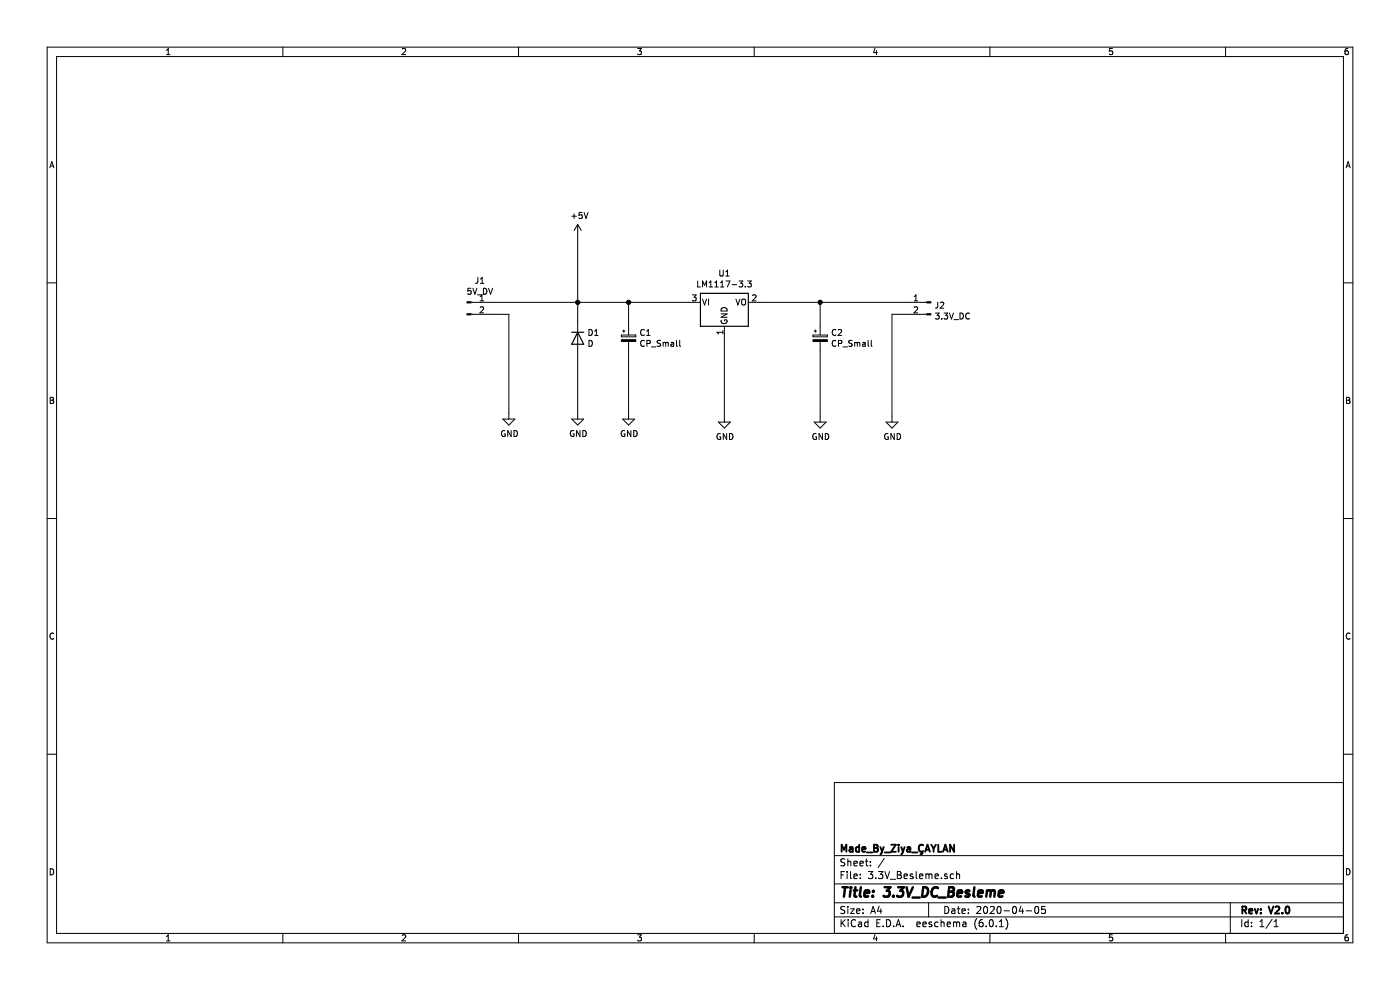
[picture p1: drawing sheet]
EESchema Schematic File Version 4
EELAYER 30 0
EELAYER END
$Descr A4 11693 8268
encoding utf-8
Sheet 1 1
Title "3.3V_DC_Besleme"
Date "2020-04-05"
Rev "V2.0"
Comp "Made_By_Ziya_ÇAYLAN"
Comment1 ""
Comment2 ""
Comment3 ""
Comment4 ""
$EndDescr
$Comp
L Regulator_Linear:LM1117-3.3 U1
U 1 1
P 6050 2525
F 0 "U1" H 6050 2767 50  0000 C CNN
F 1 "LM1117-3.3" H 6050 2676 50  0000 C CNN
F 2 "TO_SOT_Packages_SMD:TO-252-2" H 6050 2525 50  0001 C CNN
F 3 "http://www.ti.com/lit/ds/symlink/lm1117.pdf" H 6050 2525 50  0001 C CNN
	1    6050 2525
	1    0    0    -1  
$EndComp
$Comp
L Device:CP_Small C1
U 1 1
P 5250 2825
F 0 "C1" H 5338 2871 50  0000 L CNN
F 1 "CP_Small" H 5338 2780 50  0000 L CNN
F 2 "Capacitors_SMD:CP_Elec_8x6.5" H 5250 2825 50  0001 C CNN
F 3 "~" H 5250 2825 50  0001 C CNN
	1    5250 2825
	1    0    0    -1  
$EndComp
$Comp
L Device:CP_Small C2
U 1 1
P 6850 2825
F 0 "C2" H 6938 2871 50  0000 L CNN
F 1 "CP_Small" H 6938 2780 50  0000 L CNN
F 2 "Capacitors_SMD:CP_Elec_8x6.5" H 6850 2825 50  0001 C CNN
F 3 "~" H 6850 2825 50  0001 C CNN
	1    6850 2825
	1    0    0    -1  
$EndComp
$Comp
L Device:D D1
U 1 1
P 4825 2825
F 0 "D1" V 4779 2904 50  0000 L CNN
F 1 "D" V 4870 2904 50  0000 L CNN
F 2 "Diodes_SMD:D_2114" H 4825 2825 50  0001 C CNN
F 3 "~" H 4825 2825 50  0001 C CNN
	1    4825 2825
	0    1    1    0   
$EndComp
$Comp
L Connector:Conn_01x02_Male J1
U 1 1
P 3900 2525
F 0 "J1" H 4008 2706 50  0000 C CNN
F 1 "5V_DV" H 4008 2615 50  0000 C CNN
F 2 "Socket_Strips:Socket_Strip_Straight_1x02_Pitch2.54mm" H 3900 2525 50  0001 C CNN
F 3 "~" H 3900 2525 50  0001 C CNN
	1    3900 2525
	1    0    0    -1  
$EndComp
$Comp
L Connector:Conn_01x02_Male J2
U 1 1
P 7775 2525
F 0 "J2" H 7747 2499 50  0000 R CNN
F 1 "3.3V_DC" H 7747 2408 50  0000 R CNN
F 2 "Socket_Strips:Socket_Strip_Straight_1x02_Pitch2.54mm" H 7775 2525 50  0001 C CNN
F 3 "~" H 7775 2525 50  0001 C CNN
	1    7775 2525
	-1   0    0    -1  
$EndComp
$Comp
L Kumanda-cache:GND #PWR04
U 1 1
P 6050 3475
F 0 "#PWR04" H 6050 3225 50  0001 C CNN
F 1 "GND" H 6055 3302 50  0000 C CNN
F 2 "" H 6050 3475 50  0000 C CNN
F 3 "" H 6050 3475 50  0000 C CNN
	1    6050 3475
	1    0    0    -1  
$EndComp
$Comp
L Kumanda-cache:GND #PWR03
U 1 1
P 5250 3450
F 0 "#PWR03" H 5250 3200 50  0001 C CNN
F 1 "GND" H 5255 3277 50  0000 C CNN
F 2 "" H 5250 3450 50  0000 C CNN
F 3 "" H 5250 3450 50  0000 C CNN
	1    5250 3450
	1    0    0    -1  
$EndComp
$Comp
L Kumanda-cache:GND #PWR02
U 1 1
P 4825 3450
F 0 "#PWR02" H 4825 3200 50  0001 C CNN
F 1 "GND" H 4830 3277 50  0000 C CNN
F 2 "" H 4825 3450 50  0000 C CNN
F 3 "" H 4825 3450 50  0000 C CNN
	1    4825 3450
	1    0    0    -1  
$EndComp
$Comp
L Kumanda-cache:GND #PWR01
U 1 1
P 4250 3450
F 0 "#PWR01" H 4250 3200 50  0001 C CNN
F 1 "GND" H 4255 3277 50  0000 C CNN
F 2 "" H 4250 3450 50  0000 C CNN
F 3 "" H 4250 3450 50  0000 C CNN
	1    4250 3450
	1    0    0    -1  
$EndComp
$Comp
L Kumanda-cache:GND #PWR05
U 1 1
P 6850 3475
F 0 "#PWR05" H 6850 3225 50  0001 C CNN
F 1 "GND" H 6855 3302 50  0000 C CNN
F 2 "" H 6850 3475 50  0000 C CNN
F 3 "" H 6850 3475 50  0000 C CNN
	1    6850 3475
	1    0    0    -1  
$EndComp
$Comp
L Kumanda-cache:GND #PWR06
U 1 1
P 7450 3475
F 0 "#PWR06" H 7450 3225 50  0001 C CNN
F 1 "GND" H 7455 3302 50  0000 C CNN
F 2 "" H 7450 3475 50  0000 C CNN
F 3 "" H 7450 3475 50  0000 C CNN
	1    7450 3475
	1    0    0    -1  
$EndComp
Wire Wire Line
	4825 3450 4825 2975
Wire Wire Line
	5250 3450 5250 2925
Wire Wire Line
	6050 3475 6050 2825
Wire Wire Line
	6850 3475 6850 2925
Wire Wire Line
	6350 2525 6850 2525
Wire Wire Line
	7575 2625 7450 2625
Wire Wire Line
	7450 2625 7450 3475
Wire Wire Line
	6850 2725 6850 2525
Connection ~ 6850 2525
Wire Wire Line
	6850 2525 7575 2525
Wire Wire Line
	4100 2525 4825 2525
Wire Wire Line
	5250 2725 5250 2525
Connection ~ 5250 2525
Wire Wire Line
	5250 2525 5750 2525
Wire Wire Line
	4825 2675 4825 2525
Connection ~ 4825 2525
Wire Wire Line
	4825 2525 5250 2525
Wire Wire Line
	4250 3450 4250 2625
Wire Wire Line
	4250 2625 4100 2625
$Comp
L Kumanda-cache:+5V #PWR?
U 1 1
P 4825 1975
F 0 "#PWR?" H 4825 1825 50  0001 C CNN
F 1 "+5V" H 4840 2148 50  0000 C CNN
F 2 "" H 4825 1975 50  0000 C CNN
F 3 "" H 4825 1975 50  0000 C CNN
	1    4825 1975
	1    0    0    -1  
$EndComp
Wire Wire Line
	4825 1975 4825 2525
$EndSCHEMATC
